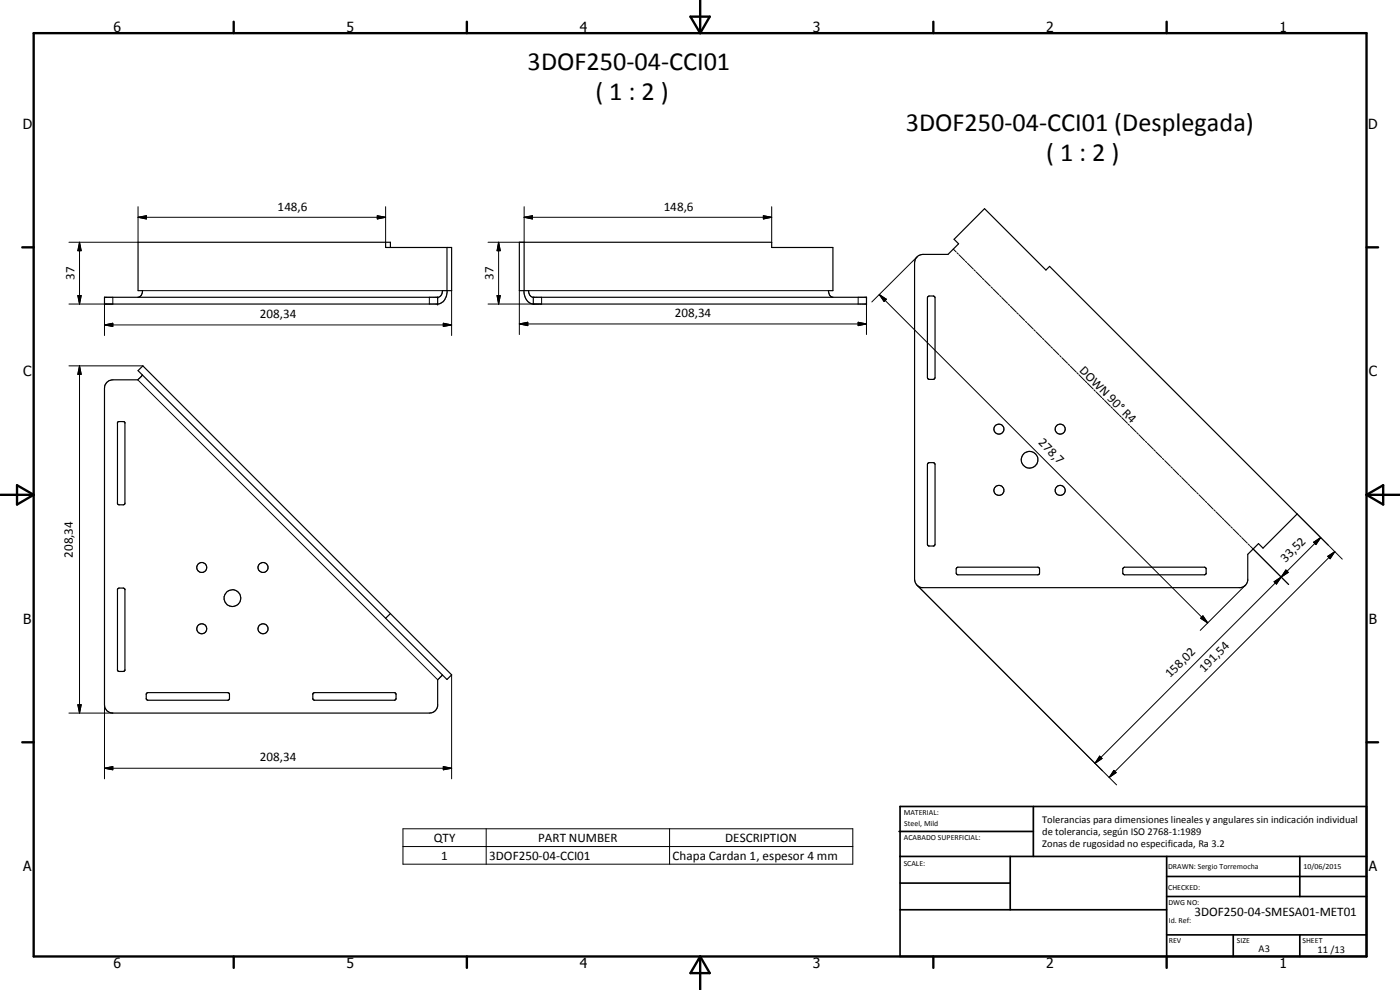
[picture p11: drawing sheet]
<svg xmlns="http://www.w3.org/2000/svg" width="420mm" height="297mm" viewBox="0 0 420 297" stroke-linecap="round" stroke-linejoin="round" font-family="sans-serif">
<g fill="none" stroke="#000" stroke-width=".35">
<path d="M115.7 72.7v1.6h19.8v12.9h-2.7l-.4 1.3-.8 .7h-100.2v2h99.9M117.2 74.3v-1.6h-75.8v14.5h1.4l-.4 1.3-.8 .7M134.1 74.3l.1 13.4a3.4 3.4 0 0 1-2.9 3.5M157.3 72.7v14.5M275.1 77.2l.5-.5 1.4-.4h7.5l3.2-3.1-1.4-1.4 9.2-9.2 18.4 18.4 1.1-1.1 74.3 74.3-10.3 10.3-1.3-1.4-3.2 3.2v7.9a2.52 2.52 0 0 1-2.2 2.1h-95.7a2.57 2.57 0 0 1-2.1-2.5v-95l.2-1zM131.3 89.2v2M157.2 87.2a3.7 3.7 0 0 0 2.9 4M160.1 89.2v2M249.8 89.2a1.93 1.93 0 0 1-1.2-2h1.4v-12.9h-18.4v-1.6h-75.7v14.5h2.8a1.84 1.84 0 0 0 1.1 2h100.2v2h-99.9M278.5 89l.3-.2h1.3l.5 .5v24l-.5 .5h-1.3l-.5-.5zM42.7 112.6l-1.4 1.4h-7.4a2.51 2.51 0 0 0-2.5 2.5v95a2.44 2.44 0 0 0 2.5 2.5h95a2.49 2.49 0 0 0 2.4-2.2v-7.8l1.4-1.4M42.7 112.6h.1"/>
<path d="M35.3 126.7l1.9-.2 .3 .3v24.3l-.5 .4h-1.2l-.5-.4zM278.5 139l.3-.2h1.3l.5 .5v24l-.4 .5h-1.5l-.4-.5zM35.3 176.7l.5-.3h1.2l.5 .4v24.3l-.5 .4h-1.2l-.5-.4zM287.2 170.3l24.3-.1 .5 .5v1.3l-.5 .5h-24l-.5-.5v-1.3zM337.1 170.4l.4-.2h24l.5 .4v1.5l-.5 .4h-24l-.5-.5zM117.2 184.1l-1.5 1.4M117.2 184.1l18.3 18.4-1.4 1.4-18.4-18.4M117.2 184.1l-74.3-74.3-1.5 1.4 74.3 74.3M44 208l.4-.2h24l.5 .4v1.5l-.5 .4h-24l-.5-.4zM94 208l.4-.2h24l.5 .5v1.3l-.5 .5h-24l-.5-.4zM132.7 202.6h.1"/>
<circle cx="299.8" cy="128.8" r="1.49"/>
<circle cx="309" cy="137.9" r="2.51"/>
<circle cx="318.2" cy="128.8" r="1.51"/>
<circle cx="299.8" cy="147.1" r="1.5"/>
<circle cx="318.2" cy="147.1" r="1.5"/>
<circle cx="60.5" cy="170.3" r="1.5"/>
<circle cx="69.7" cy="179.5" r="2.5"/>
<circle cx="78.9" cy="170.3" r="1.51"/>
<circle cx="60.6" cy="188.6" r="1.5"/>
<circle cx="78.9" cy="188.7" r="1.51"/>
</g>
<g fill="none" stroke="#000" stroke-width=".3">
<path d="M23.9 72.7l.5 2.5h-1zM23.9 72.7v18.5M41.4 65.2l2.5-.5v1zM41.4 62v10.7h-20.7M41.4 65.2h74.3M113.2 64.7l2.5 .5-2.5 .5zM115.7 62v10.7M149.6 72.7l.5 2.5h-.9zM149.6 72.7v18.5M157.3 65.2l2.5-.5v1zM157.3 62v10.7h-10.8M157.3 65.2h74.3"/>
<path d="M229.1 64.7l2.5 .5-2.5 .5zM231.6 62v10.7M275.2 77l-13.5 13.6M286.1 74.7l.8 .9M287.2 75.8l.4 .4M287.8 76.5l1.7 1.6M289.7 78.4l.4 .4M290.4 79l1.7 1.7M23.4 88.7h1l-.5 2.5zM31.4 97.5l2.5-.5v1zM31.4 97.5h104.1M31.4 91.2v9.5"/>
<path d="M33.9 89.2v2h-13.2M42.8 87.2h90M128.9 89.2v2M133 97l2.5 .5-2.5 .5zM135.5 87.2v13.5M149.2 88.7h.9l-.5 2.5zM155.9 97.2l2.5-.5v1zM155.9 97.2h104.1M155.9 87.2v13.2M158.7 87.2h89.9M162.5 89.2v2h-16M257.5 96.7l2.5 .5-2.5 .5z"/>
<path d="M257.5 89.2v2M260 91.2v9.2M263.9 88.4l2.1 1.4-.7 .7zM263.9 88.4l98.5 98.5M292.3 80.9l.4 .5M292.9 81.6l1.8 1.7M294.8 83.5l.5 .4M295.5 84.2l1.7 1.7M297.5 86.1l.4 .4M298.1 86.7l1.7 1.7M300 88.6l.4 .5M300.6 89.3l1.8 1.7"/>
<path d="M302.6 91.2l.4 .5M303.2 91.9l1.8 1.7M305.1 93.8l.5 .4M305.8 94.4l1.7 1.7M307.8 96.4l.4 .4M308.4 97l1.7 1.7M310.3 98.9l.4 .5M310.9 99.6l1.8 1.7M20.7 109.8h22.2M23.9 109.8l.5 2.5h-1zM23.9 109.8v104.2M41.3 114l90 90"/>
<path d="M312.9 101.5l.4 .4M313.5 102.2l1.7 1.7M315.4 104.1l.5 .4M316.1 104.7l1.7 1.7M318 106.7l.4 .4M318.7 107.3l1.7 1.7M320.6 109.2l.4 .4M321.2 109.9l1.7 1.7M323.2 111.8l.4 .4M323.8 112.4l1.7 1.8M325.7 114.3l.5 .5M326.4 115l1.7 1.7"/>
<path d="M328.3 117l.4 .4M329 117.6l1.7 1.7M330.9 119.5l.4 .4M331.5 120.1l1.7 1.8M333.4 122.1l.5 .4M334.1 122.7l1.7 1.8M336 124.6l.5 .5M336.7 125.3l1.7 1.7M338.6 127.3l.4 .3M339.2 127.9l1.7 1.7M341.2 129.8l.4 .4M341.8 130.4l1.7 1.8"/>
<path d="M343.7 132.4l.5 .4M344.4 133l1.7 1.7M346.3 134.9l.4 .5M346.9 135.6l1.7 1.7M348.9 137.5l.4 .4M349.5 138.2l1.7 1.7M351.4 140.1l.5 .4M352.1 140.7l1.7 1.8M354 142.7l.4 .4M354.7 143.3l1.7 1.7M356.6 145.2l.4 .5M357.2 145.9l1.7 1.7"/>
<path d="M359.1 147.8l.5 .4M359.8 148.5l1.7 1.7M361.7 150.4l.5 .4M362.4 151l1.7 1.7M364.3 153l.4 .4M364.9 153.6l1.8 1.7M366.8 155.5l.5 .5M367.5 156.1l1.7 1.8M369.4 158.1l.5 .4M370.1 158.7l1.7 1.7M389.3 154.2l13.5 13.6M275.2 175.6l59.9 59.9"/>
<path d="M372 160.7l.4 .4M372.6 161.3l1.7 1.7M373.7 175.6l-13.5 13.5M374.6 163.2l.4 .5M375.2 163.9l11.5 11.5M382.4 174.5l2.1-1.4-1.4 2.2zM382.4 174.5l.7 .8 2.8-4.3 .7 .7zM385.9 171l.7 .7-2.1 1.4zM394.2 162.7l2.2-1.4-1.5 2.1zM396.4 161.3l-67.8 67.7M398.5 166.9l2.1-1.4-1.4 2.1zM400.6 165.5l-67.7 67.8"/>
<path d="M361 184.8l1.4 2.1-2.1-1.4zM20.7 214h13.2M23.4 211.5h1l-.5 2.5zM31.4 211.5v22.2M135.5 202.5v31.2M31.4 230.5l2.5-.5v1zM31.4 230.5h104.1M133 230l2.5 .5-2.5 .5zM330 226.9l.7 .7-2.1 1.4zM334.3 231.1l.7 .7-2.1 1.5zM120.9 248.7h135v10.6h-135zM120.9 254h135"/>
<path d="M145.9 248.7v10.6M200.9 248.7v10.6"/>
</g>
<g fill="#000">
<circle cx="131.3" cy="89.2" r=".18"/>
<circle cx="131.3" cy="91.2" r=".18"/>
<circle cx="260" cy="91.2" r=".18"/>
<circle cx="260" cy="89.2" r=".18"/>
</g>
<g fill="none" stroke="#000" stroke-width=".71">
<path d="M10.1 9.9h400v277.1h-400zM70.1 6.5v3.4M140.1 6.5v3.4M207.2 5h5.8l-2.9 4.9zM210.1 0v9.9M280.1 6.5v3.4M350.1 6.5v3.4M6.7 74.2h3.4M410.1 74.2h3.5M.1 148.5h10M5.1 145.6l5 2.9-5 2.9zM410.1 148.5h10"/>
<path d="M410.1 148.5l5-2.9v5.8zM6.7 222.7h3.4M410.1 222.7h3.5M70.1 287v3.4M140.1 287v3.4M210.1 287v10M210.1 287l2.9 5h-5.8zM280.1 287v3.4M350.1 287v3.4"/>
</g>
<g fill="none" stroke="#000" stroke-width=".51">
<path d="M269.8 249.5h40.3M270.1 242h140v45h-140zM270.1 257h140M303.2 257v16M310.1 242v15M350.1 257v30M390.1 257v12M270.1 265h33.1M270.1 273h80M350.1 269h60M350.1 263h60M350.1 280.5h60"/>
<path d="M370.1 280.5v6.5M390.1 280.5v6.5"/>
</g>
<g fill="#000">
<path d="M23.9 72.7l.5 2.5h-1zM41.4 65.2l2.5-.5v1zM113.2 64.7l2.5 .5-2.5 .5zM149.6 72.7l.5 2.5h-.9zM157.3 65.2l2.5-.5v1zM229.1 64.7l2.5 .5-2.5 .5zM23.4 88.7h1l-.5 2.5zM31.4 97.5l2.5-.5v1zM133 97l2.5 .5-2.5 .5zM149.2 88.7h.9l-.5 2.5zM155.9 97.2l2.5-.5v1zM257.5 96.7l2.5 .5-2.5 .5z"/>
<path d="M263.9 88.4l2.1 1.4-.7 .7zM23.9 109.8l.5 2.5h-1zM382.4 174.5l2.1-1.4-1.4 2.2zM385.9 171l.7 .7-2.1 1.4zM394.2 162.7l2.2-1.4-1.5 2.1zM398.5 166.9l2.1-1.4-1.4 2.1zM361 184.8l1.4 2.1-2.1-1.4zM23.4 211.5h1l-.5 2.5zM31.4 230.5l2.5-.5v1zM133 230l2.5 .5-2.5 .5zM330 226.9l.7 .7-2.1 1.4zM334.3 231.1l.7 .7-2.1 1.5z"/>
</g>
<g font-size="7.9">
<text x="158.4" y="21">3DOF250-04-CCI01</text>
<text x="178.7" y="30.1">( 1 : 2 )</text>
<text x="271.9" y="39.4">3DOF250-04-CCI01 (Desplegada)</text>
<text x="314" y="48.4">( 1 : 2 )</text>
</g>
<g font-size="4.2">
<text x="34" y="9.6">6</text>
<text x="104" y="9.6">5</text>
<text x="174" y="9.6">4</text>
<text x="244" y="9.6">3</text>
<text x="314" y="9.6">2</text>
<text x="384" y="9.6">1</text>
<text x="6.8" y="38.7">D</text>
<text x="410.6" y="38.7">D</text>
<text x="7" y="112.9">C</text>
<text x="410.8" y="112.9">C</text>
<text x="7" y="187.1">B</text>
<text x="410.8" y="187.1">B</text>
<text x="7" y="261.4">A</text>
<text x="410.8" y="261.4">A</text>
<text x="34" y="290.4">6</text>
<text x="104" y="290.4">5</text>
<text x="174" y="290.4">4</text>
<text x="244" y="290.4">3</text>
<text x="314" y="290.4">2</text>
<text x="384" y="290.4">1</text>
</g>
<g font-size="3.9">
<text x="83.3" y="63.2">148,6</text>
<text x="199.2" y="63.2">148,6</text>
<text x="22.3" y="84" transform="rotate(-90 22.3 84)">37</text>
<text x="148.1" y="84" transform="rotate(-90 148.1 84)">37</text>
<text x="78" y="95.4">208,34</text>
<text x="202.5" y="95.2">208,34</text>
<text x="323.8" y="111.3" transform="rotate(45 323.8 111.3)">DOWN 90° R4</text>
<text x="311.5" y="133" transform="rotate(45 311.5 133)">278,7</text>
<text x="21.8" y="167.4" transform="rotate(-90 21.8 167.4)">208,34</text>
<text x="385.8" y="168.9" transform="rotate(-45 385.8 168.9)">33,52</text>
<text x="351.2" y="203.5" transform="rotate(-45 351.2 203.5)">158,02</text>
<text x="361.4" y="201.8" transform="rotate(-45 361.4 201.8)">191,54</text>
<text x="78" y="228.4">208,34</text>
<text x="130.2" y="252.6">QTY</text>
<text x="132.4" y="257.9">1</text>
<text x="146.8" y="257.9">3DOF250-04-CCI01</text>
<text x="161.5" y="252.6">PART NUMBER</text>
<text x="201.9" y="258">Chapa Cardan 1, espesor 4 mm</text>
<text x="217.7" y="252.6">DESCRIPTION</text>
<text x="358.5" y="275">3DOF250-04-SMESA01-MET01</text>
</g>
<g font-size="3.1">
<text x="312.7" y="246.8">Tolerancias para dimensiones lineales y angulares sin indicación individual</text>
<text x="312.7" y="250.4">de tolerancia, según ISO 2768-1:1989</text>
<text x="312.7" y="254">Zonas de rugosidad no especificada, Ra 3.2</text>
<text x="377.7" y="285.6">A3</text>
<text x="395.4" y="285.9">11 /13</text>
</g>
<g font-size="2.4">
<text x="271.2" y="244.4">MATERIAL:</text>
<text x="271.3" y="252">ACABADO SUPERFICIAL:</text>
<text x="271.4" y="247.9">Steel, Mild</text>
<text x="271.2" y="259.7">SCALE:</text>
<text x="350.6" y="260.8">DRAWN: Sergio Torremocha</text>
<text x="391.2" y="260.6">10/06/2015</text>
<text x="350.6" y="267">CHECKED:</text>
<text x="350.6" y="271.4">DWG NO:</text>
<text x="350.8" y="276.9">Id. Ref:</text>
<text x="350.8" y="282.8">REV</text>
<text x="371.2" y="282.9">SIZE</text>
<text x="390.9" y="282.9">SHEET</text>
</g>
</svg>
